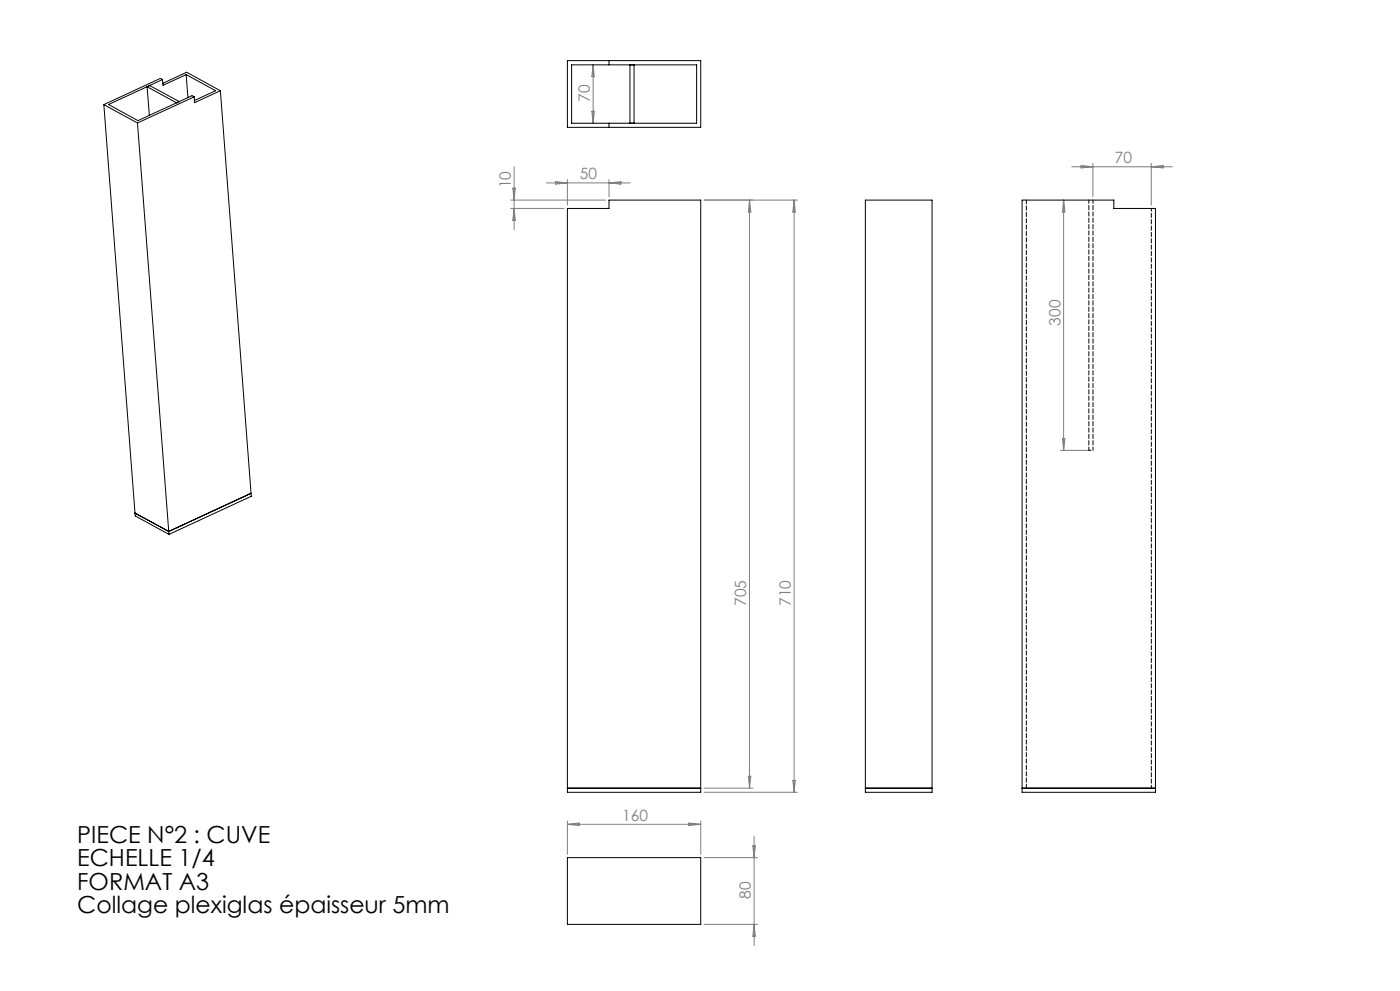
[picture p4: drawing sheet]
<svg xmlns="http://www.w3.org/2000/svg" width="420mm" height="297mm" viewBox="0 0 420 297" stroke-linecap="round" stroke-linejoin="round" font-family="sans-serif">
<g fill="none" stroke="#808080" stroke-width=".3">
<path d="M177.9 19.4v17.5M177.9 19.4l.4 3.6h-.7zM177.6 33.4h.7l-.4 3.5zM153.2 60h28.5M153.8 56.4h.8l-.4 3.6zM154.2 50v18.8M163.9 54.8h25.2M166.7 54.4l3.5 .4-3.5 .4zM170.2 53.8v7.7M182.7 53.8v5.2M182.7 54.8l3.6-.4v.8zM211.2 60h28"/>
<path d="M224.9 60l.3 3.5h-.7zM224.9 60v176.2M238.2 60v177.5M238.2 60l.4 3.5h-.8zM319.1 60l.4 3.5h-.8zM319.1 60v75M321.5 50h30.2M324.3 49.6l3.6 .4-3.6 .3zM327.9 49v10M345.4 49v12.5M345.4 50l3.5-.4v.7zM153.2 62.5h16"/>
<path d="M154.2 62.5l.4 3.5h-.8zM318.1 135h8.8M318.7 131.4h.8l-.4 3.6zM211.2 237.5h28M211.2 236.2h14.7M224.5 232.7h.7l-.3 3.5zM237.8 233.9h.8l-.4 3.6zM170.2 246.1v9.9M170.2 247h40M170.2 247l3.6-.3v.7zM206.7 246.7l3.5 .3-3.5 .4zM210.2 246.1v9.9"/>
<path d="M211.2 257h16M225.8 253.5h.8l-.4 3.5zM226.2 250.7v32.7M211.2 277h16M226.2 277l.4 3.6h-.8z"/>
</g>
<g fill="none" stroke="#000" stroke-width=".3">
<path d="M170.2 18.2h40v20h-40zM171.5 19.4h37.5v17.5h-37.5zM182.7 18.2v1.2M189 19.4v17.5M190.2 19.4v17.5M31.2 31.4l9.3 122.4M31.2 31.4l10 5.5M41.2 36.9l9.4 122.4M44.1 26l.8-.4 8.9 4.8-.8 .4zM44.1 26l.7 8.6M48.8 23.8l-16.2 7.5 8.8 4.9 16.2-7.5 .6 .3M48.8 23.8l-.7-.3-16.9 7.9"/>
<path d="M48.9 25l7.1-3.3 10.1 5.5M55.8 22.4l-6.9 3.2-.1-1.8M55.8 22.4l.6 6.8M55.8 22.4l8.9 4.8-6.4 2.9M58.2 29l-17 7.9M66.1 27.2l-7.7 3.6-.2-1.8M66.1 27.2l9.2 120.6M182.7 36.9v1.3M259.6 60h20v177.5h-20zM306.6 60h27.6v2.5h12.4v175h-40zM170.2 62.5h12.5v-2.5h27.5v177.5h-40zM40.5 153.8l.1 .8 10.1 5.6"/>
<path d="M40.5 153.8l10.1 5.5M50.6 159.3l.1 .9M75.3 147.8l-24.7 11.5M75.3 147.8l.1 .9-24.7 11.5M170.2 236.2h40M259.6 236.2h20M306.6 236.2h40M170.2 257h40v20h-40z"/>
</g>
<path d="M326.7 60v75M327.9 135v-75" fill="none" stroke="#000" stroke-width=".3" stroke-dasharray="1.3 .6" stroke-dashoffset=".3"/>
<path d="M326.7 135h1.2" fill="none" stroke="#000" stroke-width=".3" stroke-dasharray="1.3 .6" stroke-dashoffset=".6"/>
<path d="M345.4 236.2v-173.7" fill="none" stroke="#000" stroke-width=".3" stroke-dasharray="1.3 .6" stroke-dashoffset=".4"/>
<path d="M307.9 60v176.2" fill="none" stroke="#000" stroke-width=".3" stroke-dasharray="1.3 .6" stroke-dashoffset=".1"/>
<g font-size="7.1">
<text x="23.2" y="252.6">PIECE N°2 : CUVE</text>
<text x="23.2" y="259.7">ECHELLE 1/4</text>
<text x="23.2" y="266.7">FORMAT A3</text>
<text x="23.2" y="273.8">Collage plexiglas épaisseur 5mm</text>
</g>
<g font-size="4.7" fill="#808080">
<text x="176.9" y="30.5" transform="rotate(-90 176.9 30.5)">70</text>
<text x="173.9" y="53.8">50</text>
<text x="334.5" y="48.9">70</text>
<text x="153.2" y="56.4" transform="rotate(-90 153.2 56.4)">10</text>
<text x="318.1" y="97.6" transform="rotate(-90 318.1 97.6)">300</text>
<text x="223.9" y="181.6" transform="rotate(-90 223.9 181.6)">705</text>
<text x="237.2" y="181.6" transform="rotate(-90 237.2 181.6)">710</text>
<text x="186.7" y="246">160</text>
<text x="225.2" y="269.4" transform="rotate(-90 225.2 269.4)">80</text>
</g>
</svg>
